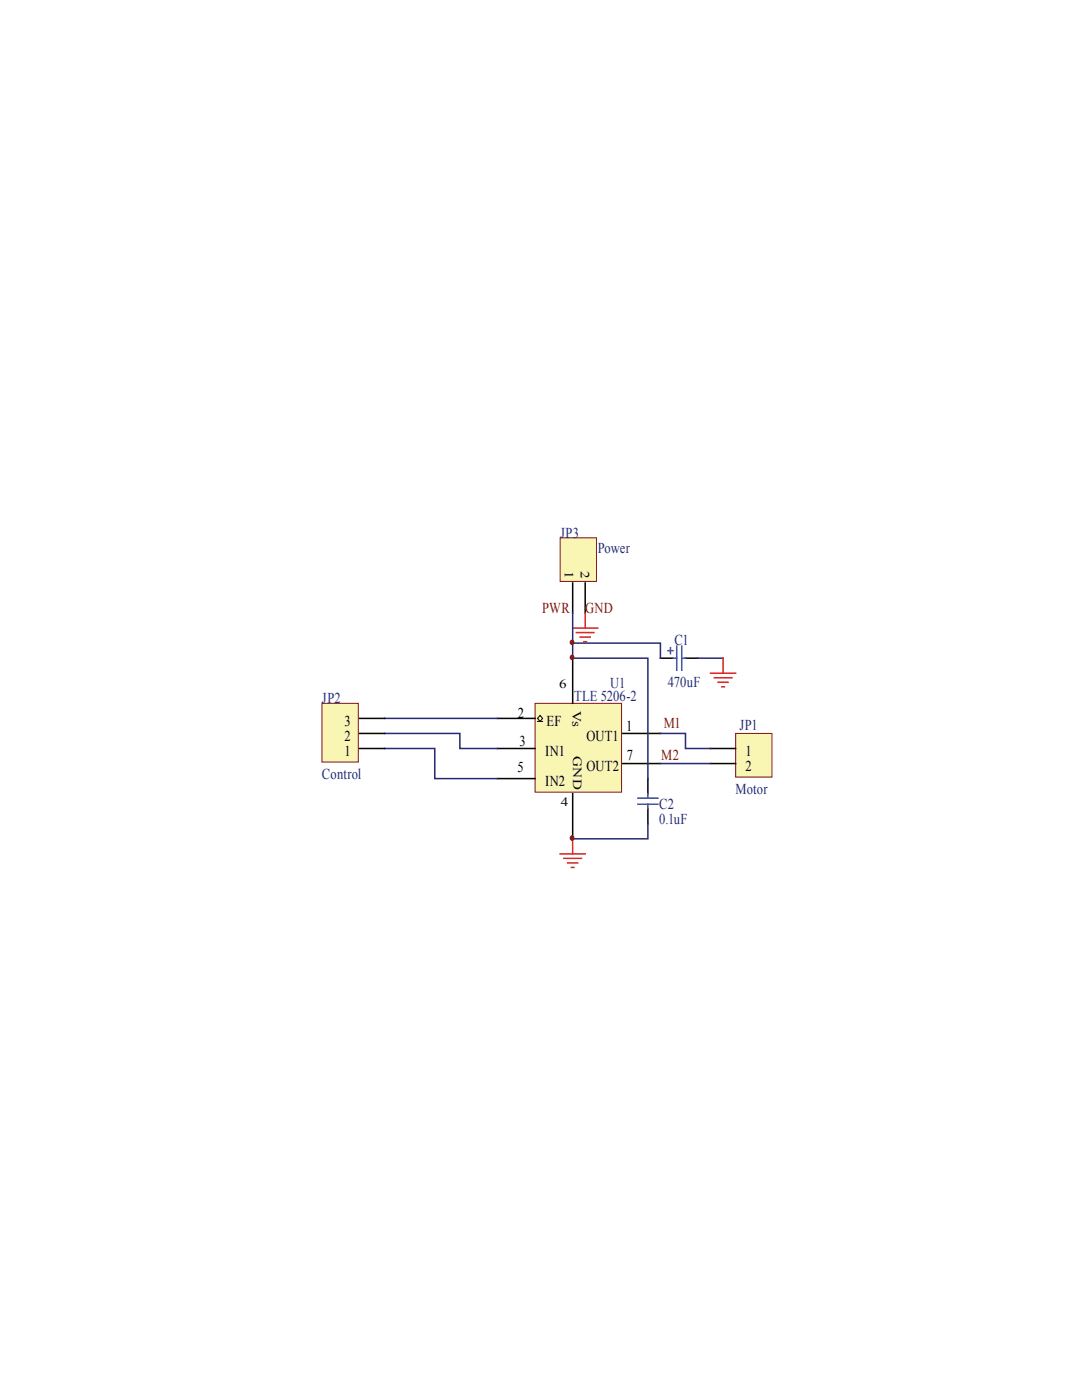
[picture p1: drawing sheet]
<svg xmlns="http://www.w3.org/2000/svg" width="216mm" height="279mm" viewBox="0 0 216 279" stroke-linecap="round" stroke-linejoin="round" font-family="sans-serif">
<!-- layer: Layer 1 -->
<path d="M106.8 140.4h17.2v17.7h-17.2z" fill="#f9f6b3" stroke="#7f1315" stroke-width=".2"/>
<path d="M114.3 131.4v9M99.3 143.4h7.5M99.3 149.4h7.5M99.3 155.4h7.5M114.3 158.4v9M124.3 152.4h7.5M124.3 146.4h7.5" fill="none" stroke="#050504" stroke-width=".3"/>
<path d="M107.3 144h1M107.8 142.8l.5 .6-.5 .6-.5-.6z" fill="none" stroke="#050504" stroke-width=".2"/>
<path d="M146.8 146.4h7.2v8.7h-7.2z" fill="#f9f6b3" stroke="#7f1315" stroke-width=".2"/>
<path d="M131.8 131.4h2.5M136.8 131.4h2.5M129.3 155.4v3M141.8 149.4h5M141.8 152.4h5M129.3 161.4v3" fill="none" stroke="#050504" stroke-width=".3"/>
<path d="M139.3 131.4h5M76.8 146.4h15v3h7.5M76.8 149.4h10v6h12.5M76.8 143.4h22.5M131.8 146.4h5v3h5M131.8 152.4h10M129.3 164.4v3h-15" fill="none" stroke="#272973" stroke-width=".3"/>
<path d="M141.8 134.4h5M142.5 135.3h3.5M143.3 136.2h2M144 137.1h.5M144.3 131.4v3M111.8 170.4h5M112.5 171.3h3.5M113.3 172.2h2M114 173.1h.5M114.3 167.4v3" fill="none" stroke="#ee2123" stroke-width=".3"/>
<path d="M133.3 129.9h1M133.8 129.3v1.2M134.3 131.4h.7M135 129v4.8M136 131.4h.8M136 129v4.8M127.3 159.3h4M129.3 158.4v.9M127.3 160.5h4M129.3 160.5v.9" fill="none" stroke="#3a54a4" stroke-width=".3"/>
<path d="M64.2 140.4h7.3v11.7h-7.3z" fill="#f9f6b3" stroke="#7f1315" stroke-width=".2"/>
<path d="M71.7 149.4h5.1M71.7 146.4h5.1M71.7 143.4h5.1" fill="none" stroke="#050504" stroke-width=".3"/>
<path d="M111.8 107.3h7.2v8.7h-7.2z" fill="#f9f6b3" stroke="#7f1315" stroke-width=".2"/>
<path d="M114.3 116.3v6M116.8 116.3v6" fill="none" stroke="#050504" stroke-width=".3"/>
<path d="M114.3 125.3h5M115 126.2h3.5M115.8 127.1h2M116.5 128.1h.5M116.8 122.3v3" fill="none" stroke="#ee2123" stroke-width=".3"/>
<path d="M114.3 128.4h17.5v3M114.3 122.3v9.1h15v24" fill="none" stroke="#272973" stroke-width=".3"/>
<circle cx="114.2" cy="167.3" r=".42" fill="#7f1315"/>
<circle cx="114.2" cy="167.3" r=".42" fill="none" stroke="#7f1315" stroke-width=".2"/>
<circle cx="114.2" cy="131.2" r=".42" fill="#7f1315"/>
<circle cx="114.2" cy="131.2" r=".42" fill="none" stroke="#7f1315" stroke-width=".2"/>
<circle cx="114.2" cy="128.2" r=".42" fill="#7f1315"/>
<circle cx="114.2" cy="128.2" r=".42" fill="none" stroke="#7f1315" stroke-width=".2"/>
<g font-size="3" fill="#272973">
<text x="111.8" y="107.3">JP3</text>
<text x="119.3" y="110.3">Power</text>
<text x="134.6" y="128.7">C1</text>
<text x="121.8" y="137.4">U1</text>
<text x="133.3" y="137.1">470uF</text>
<text x="64.2" y="140.4">JP2</text>
<text x="114.5" y="140">TLE 5206-2</text>
<text x="147.6" y="145.6">JP1</text>
<text x="64.2" y="155.4">Control</text>
<text x="131.5" y="161.4">C2</text>
<text x="146.8" y="158.4">Motor</text>
<text x="131.5" y="164.4">0.1uF</text>
</g>
<g font-size="3" fill="#7f1315">
<text x="108.2" y="122.4">PWR</text>
<text x="116.8" y="122.4">GND</text>
<text x="132.4" y="145.3">M1</text>
<text x="132" y="151.7">M2</text>
</g>
<g font-size="3" fill="#050504">
<text x="103.3" y="143.4">2</text>
<text x="68.7" y="147.9">2</text>
<text x="68.7" y="144.9">3</text>
<text x="103.7" y="148.8">3</text>
<text x="109.1" y="144.9">EF</text>
<text x="117" y="147.9">OUT1</text>
<text x="125" y="145.8">1</text>
<text x="68.7" y="150.9">1</text>
<text x="103.2" y="154.2">5</text>
<text x="108.8" y="150.9">IN1</text>
<text x="117" y="153.9">OUT2</text>
<text x="125.1" y="151.7">7</text>
<text x="148.8" y="150.9">1</text>
<text x="148.8" y="153.9">2</text>
<text x="108.8" y="156.9">IN2</text>
</g>
<g font-size="2.5" fill="#050504">
<text x="112.7" y="113.9" transform="rotate(90 112.7 113.9)">1</text>
<text x="115.9" y="113.9" transform="rotate(90 115.9 113.9)">2</text>
<text x="111.6" y="137.4">6</text>
<text x="114.2" y="141.8" transform="rotate(90 114.2 141.8)">Vs</text>
<text x="114.4" y="150.9" transform="rotate(90 114.4 150.9)">GND</text>
<text x="111.9" y="160.9">4</text>
</g>
</svg>
